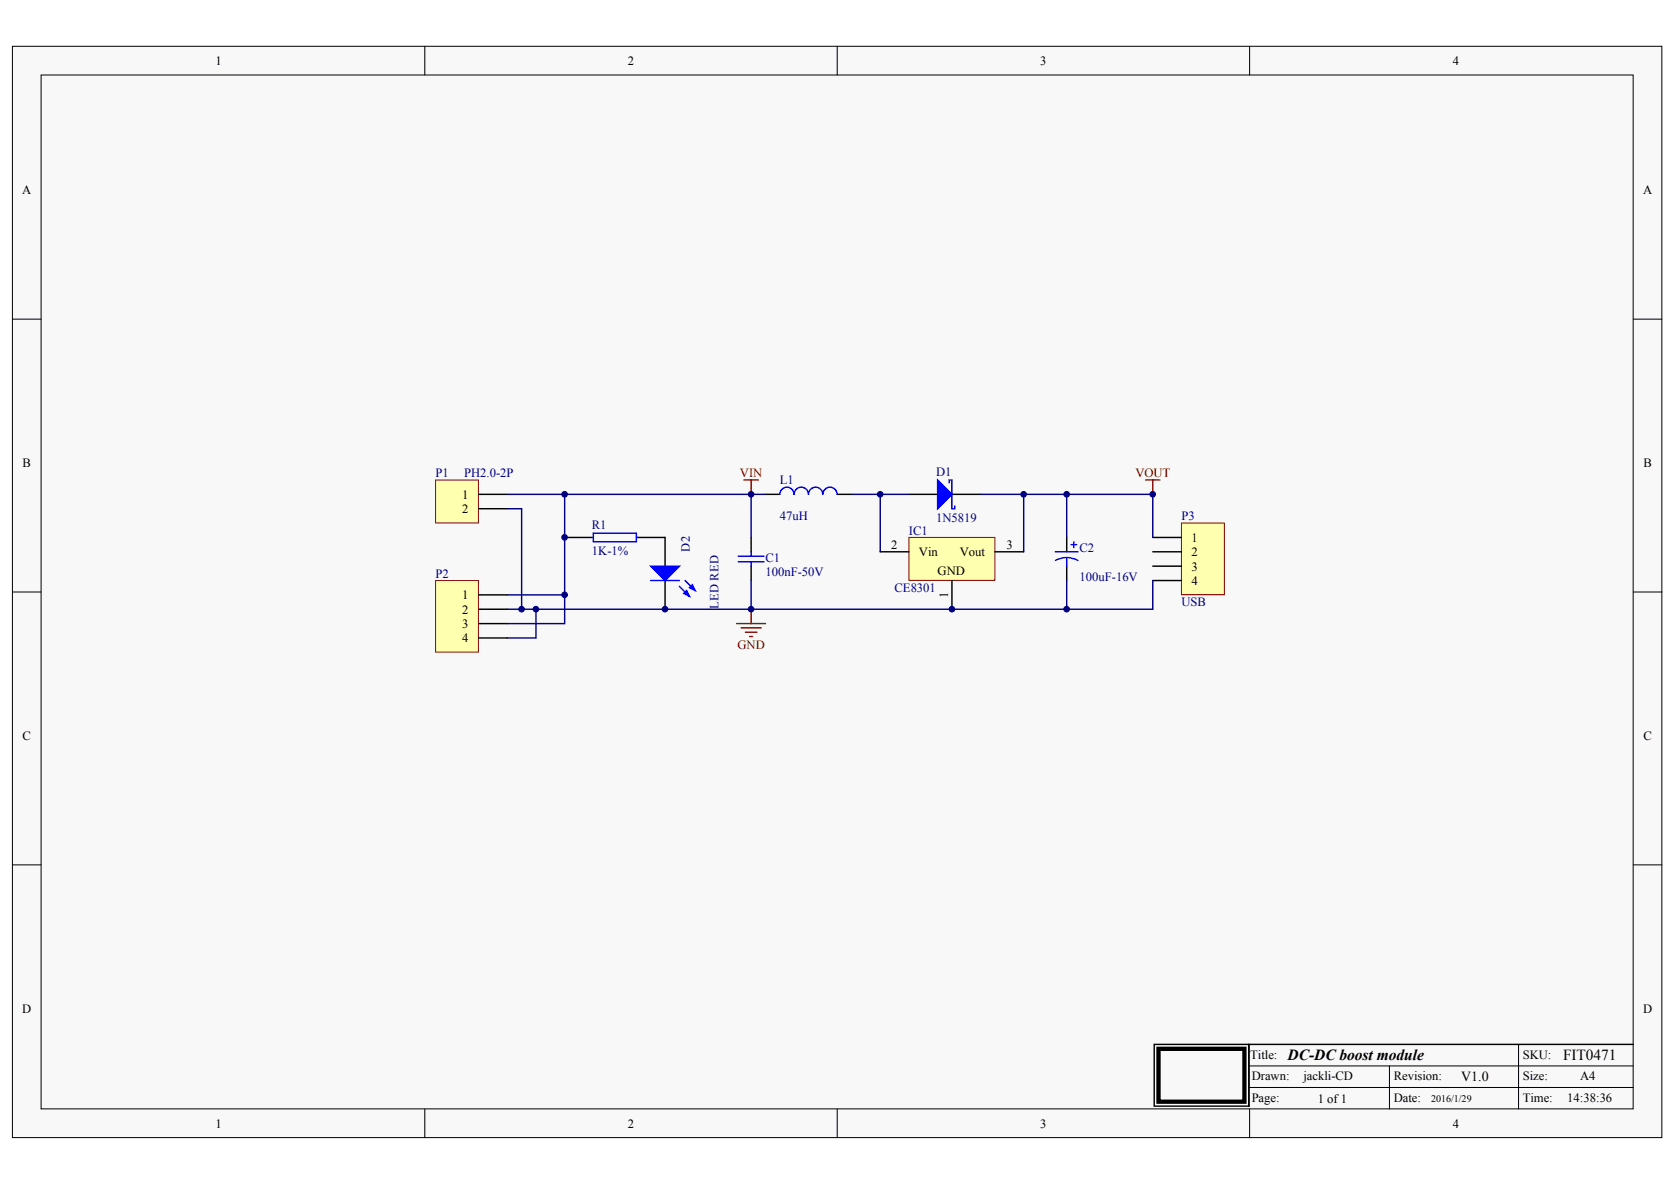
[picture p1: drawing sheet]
<svg xmlns="http://www.w3.org/2000/svg" width="296mm" height="209mm" viewBox="0 0 296 209" stroke-linecap="round" stroke-linejoin="round" font-family="sans-serif">
<g fill="#f8f8f8" stroke="#000" stroke-width=".18">
<path d="M2.2 8.2h290.9v192.5h-290.9z"/>
<path d="M7.2 13.2h280.9v182.4h-280.9z"/>
</g>
<g fill="none" stroke="#000" stroke-width=".18">
<path d="M74.9 8.2v5M147.7 8.2v5M220.4 8.2v5M2.2 56.3h5M288.1 56.3h5.1M2.2 104.4h5M288.1 104.4h5.1M2.2 152.6h5M288.1 152.6h5.1M74.9 195.6v5.1M147.7 195.6v5.1M220.3 188h67.8"/>
<path d="M220.3 191.8h67.8M220.4 195.6v5.1M245.1 188v7.6M267.9 184.2v11.4"/>
</g>
<path d="M203.6 184.2h16.7v10.9h-16.7zM288.1 184.2h-67.8v10.9" fill="none" stroke="#000" stroke-width=".25"/>
<path d="M204.3 185h15.2v9.3h-15.2z" fill="none" stroke="#000" stroke-width=".76"/>
<path d="M76.8 84.7h7.6v7.5h-7.6z" fill="#ffffb0" stroke="#800000" stroke-width=".18"/>
<path d="M84.4 87.2h5.1M84.4 89.7h5.1" fill="none" stroke="#000" stroke-width=".25"/>
<path d="M76.8 102.4h7.6v12.6h-7.6z" fill="#ffffb0" stroke="#800000" stroke-width=".18"/>
<path d="M132.5 94.8v2.5M132.5 99.9v2.5M135 87.2h2.6M147.7 87.2h2.5M160.3 87.2h5.1M167.9 87.2h5.1M188.2 94.8v2.5M188.2 99.9v2.5M84.4 104.9h5.1M84.4 107.5h5.1M84.4 110h5.1M84.4 112.5h5.1" fill="none" stroke="#000" stroke-width=".25"/>
<g fill="none" stroke="#00f" stroke-width=".25">
<path d="M130.2 99.1h4.6M130.2 98.1h4.6M132.5 97.3v.8M132.5 99.1v.8M140.1 87.2a1.25 1.25 0 0 0-1.3-1.3 1.25 1.25 0 0 0-1.2 1.3M142.6 87.2a1.25 1.25 0 0 0-1.3-1.3 1.25 1.25 0 0 0-1.2 1.3M147.6 87.2a1.27 1.27 0 0 0-1.2-1.3 1.27 1.27 0 0 0-1.3 1.3 1.25 1.25 0 0 0-1.2-1.3 1.25 1.25 0 0 0-1.3 1.3M167.4 85.2v-.5h.5v5h.5v-.5M186.1 97.3h4.1M188.2 98.3l.8 .1 1.1 .5M188.2 98.3l-.9 .1-1.1 .5M188.2 98.3v1.6"/>
<path d="M188.9 96.1h1M189.4 95.6v1"/>
</g>
<path d="M165.4 84.7l2.5 2.5-2.5 2.5z" fill="#00f" stroke="#00f" stroke-width=".25"/>
<path d="M208.4 92.3h7.6v12.6h-7.6z" fill="#ffffb0" stroke="#800000" stroke-width=".18"/>
<path d="M99.6 94.8h5.1M112.3 94.8h5v5.1M203.3 94.8h5.1M203.3 97.3h5.1M203.3 99.9h5.1M117.3 102.4v5.1M203.3 102.4h5.1" fill="none" stroke="#000" stroke-width=".25"/>
<path d="M89.5 89.7h2.5v17.8M89.5 87.2h10.1M132.5 87.2h-32.9v17.7h-10.1M135 87.2h-2.5v7.6M150.2 87.2h10.1M155.3 87.2v10.1M173 87.2h15.2v7.6M180.6 87.2v10.1M188.2 87.2h15.1v7.6M89.5 107.5h43M132.5 102.4v5.1h55.7v-5.1M203.3 102.4v5.1h-15.1" fill="none" stroke="#000080" stroke-width=".25"/>
<path d="M131.2 84.7h2.6M132.5 84.7v2.5M202.1 84.7h2.5M203.3 84.7v2.5M130 110h5M130.7 110.8h3.6M131.5 111.5h2M132.2 112.3h.5M132.5 107.5v2.5" fill="none" stroke="#800000" stroke-width=".25"/>
<path d="M104.7 94h7.6v1.6h-7.6zM114.8 102.4h5M119.8 103.4l1.8 1.8M120.9 102.4l1.7 1.8" fill="none" stroke="#00f" stroke-width=".25"/>
<g fill="#00f" stroke="#00f" stroke-width=".25">
<path d="M114.8 99.9h5l-2.5 2.5z"/>
<path d="M121.1 104.2l.5 1-1-.5z"/>
<path d="M122.1 103.2l.5 1-1-.5z"/>
</g>
<path d="M160.3 94.8h15.2v7.6h-15.2z" fill="#ffffb0" stroke="#800000" stroke-width=".18"/>
<path d="M155.3 97.3h5M175.5 97.3h5.1M167.9 102.4v5.1" fill="none" stroke="#000" stroke-width=".25"/>
<path d="M94.5 107.5v5h-5M99.6 104.9v5.1h-10.1" fill="none" stroke="#000080" stroke-width=".25"/>
<g fill="#000080" stroke="#000080" stroke-width=".18">
<circle cx="92" cy="107.5" r=".49"/>
<circle cx="94.5" cy="107.5" r=".49"/>
<circle cx="99.6" cy="104.9" r=".49"/>
<circle cx="99.6" cy="94.8" r=".49"/>
<circle cx="99.6" cy="87.2" r=".49"/>
<circle cx="117.3" cy="107.5" r=".49"/>
<circle cx="132.5" cy="107.5" r=".49"/>
<circle cx="132.5" cy="87.2" r=".49"/>
<circle cx="155.3" cy="87.2" r=".49"/>
<circle cx="167.9" cy="107.5" r=".49"/>
<circle cx="180.6" cy="87.2" r=".49"/>
<circle cx="188.1" cy="107.5" r=".49"/>
<circle cx="188.1" cy="87.2" r=".49"/>
<circle cx="203.3" cy="87.2" r=".49"/>
</g>
<g font-size="2.7">
<text x="227.1" y="186.9">DC-DC boost module</text>
<text x="275.7" y="186.9">FIT0471</text>
</g>
<text font-size="2.5" x="257.7" y="190.7">V1.0</text>
<g font-size="2.2">
<text x="38" y="11.4">1</text>
<text x="110.8" y="11.4">2</text>
<text x="183.5" y="11.4">3</text>
<text x="256.2" y="11.4">4</text>
<text x="3.9" y="34.2">A</text>
<text x="289.8" y="34.2">A</text>
<text x="4" y="82.3">B</text>
<text x="289.9" y="82.3">B</text>
<text x="81.5" y="88">1</text>
<text x="81.5" y="90.5">2</text>
<text x="210.2" y="95.6">1</text>
<text x="157.2" y="96.8">2</text>
<text x="162.1" y="98.1">Vin</text>
<text x="165.4" y="101.4">GND</text>
<text x="169.3" y="98.1">Vout</text>
<text x="177.5" y="96.8">3</text>
<text x="210.2" y="98.1">2</text>
<text x="210.2" y="100.6">3</text>
<text x="81.5" y="105.7">1</text>
<text x="167.2" y="105.6" transform="rotate(-90 167.2 105.6)">1</text>
<text x="210.2" y="103.2">4</text>
<text x="81.5" y="108.2">2</text>
<text x="81.5" y="110.8">3</text>
<text x="81.5" y="113.3">4</text>
<text x="4" y="130.5">C</text>
<text x="289.9" y="130.5">C</text>
<text x="3.9" y="178.6">D</text>
<text x="289.8" y="178.6">D</text>
<text x="220.5" y="186.8">Title:</text>
<text x="220.8" y="190.6">Drawn:</text>
<text x="229.9" y="190.6">jackli-CD</text>
<text x="245.8" y="190.6">Revision:</text>
<text x="268.6" y="190.6">Size:</text>
<text x="268.6" y="186.8">SKU:</text>
<text x="278.7" y="190.6">A4</text>
<text x="220.8" y="194.4">Page:</text>
<text x="232.4" y="194.6">1 of 1</text>
<text x="245.8" y="194.4">Date:</text>
<text x="268.6" y="194.4">Time:</text>
<text x="276.5" y="194.4">14:38:36</text>
<text x="38" y="198.9">1</text>
<text x="110.8" y="198.9">2</text>
<text x="183.5" y="198.9">3</text>
<text x="256.2" y="198.9">4</text>
</g>
<g font-size="2.2" fill="#000080">
<text x="165.1" y="83.9">D1</text>
<text x="76.8" y="84.2">P1</text>
<text x="81.9" y="84.2">PH2.0-2P</text>
<text x="137.6" y="85.4">L1</text>
<text x="104.4" y="93.3">R1</text>
<text x="137.6" y="91.8">47uH</text>
<text x="160.3" y="94.3">IC1</text>
<text x="165.1" y="92">1N5819</text>
<text x="208.4" y="91.8">P3</text>
<text x="76.8" y="101.9">P2</text>
<text x="104.4" y="97.8">1K-1%</text>
<text x="121.7" y="97.3" transform="rotate(-90 121.7 97.3)">D2</text>
<text x="135" y="101.6">100nF-50V</text>
<text x="135" y="99.1">C1</text>
<text x="190.4" y="97.3">C2</text>
<text x="126.8" y="107.5" transform="rotate(-90 126.8 107.5)">LED RED</text>
<text x="157.8" y="104.4">CE8301</text>
<text x="190.4" y="102.4">100uF-16V</text>
<text x="208.4" y="107">USB</text>
</g>
<g font-size="2.2" fill="#800000">
<text x="130.5" y="84.2">VIN</text>
<text x="200.3" y="84.2">VOUT</text>
<text x="130.1" y="114.5">GND</text>
</g>
<text font-size="1.8" x="252.4" y="194.4">2016/1/29</text>
</svg>
